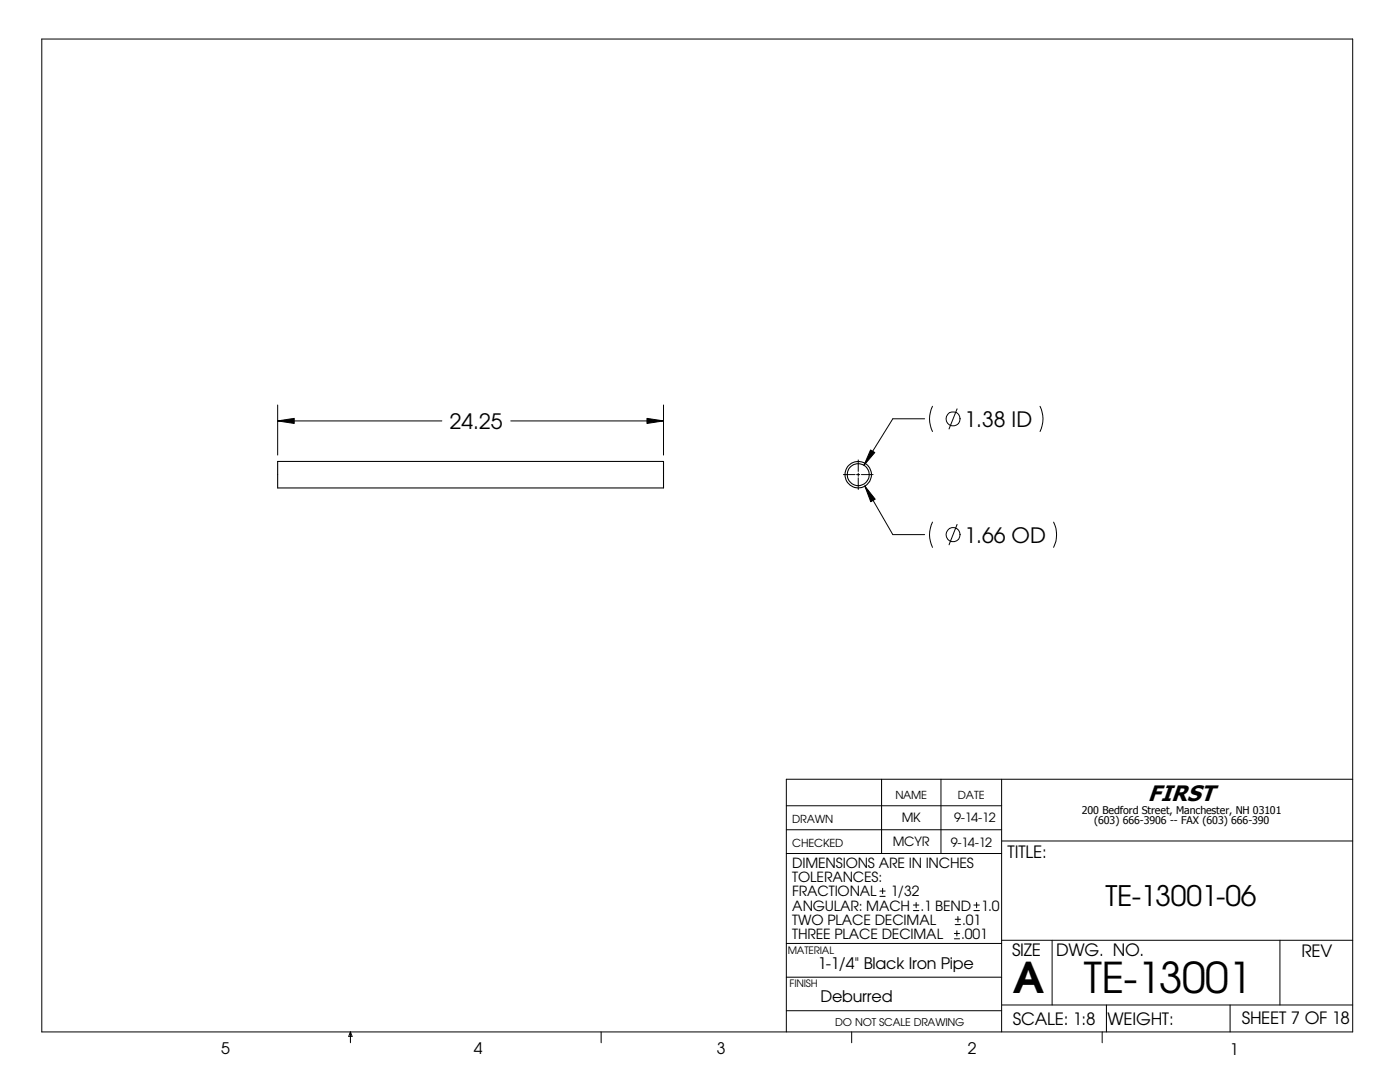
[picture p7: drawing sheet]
<svg xmlns="http://www.w3.org/2000/svg" width="279mm" height="216mm" viewBox="0 0 279 216" stroke-linecap="round" stroke-linejoin="round" font-family="sans-serif">
<g fill="none" stroke="#000" stroke-width=".2">
<path d="M8.3 7.8h261.7v198.1h-261.7zM55.4 84l3.3-.5v1zM55.4 80.8v10M55.4 84h32.8M101.9 84h30.5M129.1 83.5l3.3 .5-3.3 .5zM132.4 80.8v10M168.3 94.7h2.3M170.9 94.7h.7M171.3 91.8v2.3M171.3 94.4v.6M171.3 95.3v2.4"/>
<path d="M171.9 94.7h2.3M172.6 97l2.1 2.6-.9 .5zM172.6 97l5.6 9.7h6.3M173.7 89.8l.9 .5-2.2 2.5zM184.5 83.6h-6.3l-5.8 9.2M186.1 81.1a5.6 5.6 0 0 0 0 5M191 81.6l-1.6 4M207.6 81.1a5.6 5.6 0 0 1 0 5M186.1 104.2a5.6 5.6 0 0 0 0 5M191 104.6l-1.6 4.1M210.3 104.2a5.6 5.6 0 0 1 0 5M175.9 155.5v14.8"/>
<path d="M187.8 155.5v14.8M199.9 155.5v50.4M270 155.5h-113.1v50.4M156.9 160.8h43M156.9 165.6h43M156.9 170.3h43M175.6 178.9h1.1M175.6 177.8h1.1M176.1 177.2v1.1M199.9 167.8h70.1M156.9 195h43M156.9 188.3h43"/>
<path d="M182.3 181.7h1.1M182.3 180.6h1.1M182.8 180.1v1M190.5 187.3h1M190.5 186.3h1M190.6 184.5h1.1M190.6 183.4h1.1M191 185.7v1.1M191.2 182.9v1.1M194.4 181.7h1.1M194.4 180.6h1.1M194.9 180.1v1"/>
<path d="M199.9 187.6h70.1M210 187.6v12.9M255.4 187.6v12.9M69.9 205.9v2.2M69.9 205.9l.4 .9h-.7zM120 205.9v2.2M156.9 201.7h43M170 205.9v2.2M199.9 200.5h70.1M220 205.9v2.2M220.8 200.5v5.4M245.5 200.5v5.4"/>
<circle cx="190.2" cy="83.6" r="1.41"/>
<circle cx="190.2" cy="106.7" r="1.41"/>
</g>
<g fill="none" stroke="#000" stroke-width=".21">
<path d="M55.4 92.1h77v5.3h-77z"/>
<circle cx="171.3" cy="94.7" r="2.19"/>
<circle cx="171.3" cy="94.7" r="2.63"/>
</g>
<path d="M55.4 84l3.3-.5v1zM129.1 83.5l3.3 .5-3.3 .5zM173.7 89.8l.9 .5-2.2 2.5zM172.6 97l2.1 2.6-.9 .5z" fill="#000"/>
<g font-size="8.5">
<text x="202.1" y="198.2">A</text>
<text x="216.3" y="198.1">TE-13001</text>
</g>
<text font-size="5.6" x="220.6" y="180.7">TE-13001-06</text>
<text font-size="4.5" x="229.1" y="159.8">FIRST</text>
<g font-size="4.2">
<text x="89.8" y="85.7">24.25</text>
<text x="192.5" y="85.3">1.38 ID</text>
<text x="192.5" y="108.4">1.66 OD</text>
</g>
<g font-size="3.4">
<text x="201.1" y="171.2">TITLE:</text>
<text x="202" y="190.8">SIZE</text>
<text x="210.8" y="190.8">DWG. NO.</text>
<text x="259.8" y="191">REV</text>
<text x="202.1" y="204.4">SCALE: 1:8</text>
<text x="221" y="204.5">WEIGHT:</text>
<text x="247.8" y="204.4">SHEET 7 OF 18</text>
</g>
<g font-size="3.2">
<text x="163.2" y="193.4">1-1/4&quot; Black Iron Pipe</text>
<text x="163.7" y="199.9">Deburred</text>
<text x="44.2" y="210.4">5</text>
<text x="94.6" y="210.3">4</text>
<text x="143" y="210.4">3</text>
<text x="193.2" y="210.4">2</text>
<text x="245.4" y="210.6">1</text>
</g>
<g font-size="2.8">
<text x="158.1" y="173.2">DIMENSIONS ARE IN INCHES</text>
<text x="158.1" y="176.1">TOLERANCES:</text>
<text x="158.1" y="178.9">FRACTIONAL</text>
<text x="177.8" y="178.9">1/32</text>
<text x="158.1" y="181.7">ANGULAR: MACH</text>
<text x="158.1" y="184.5">TWO PLACE DECIMAL</text>
<text x="183.7" y="181.7">.1 BEND</text>
<text x="192" y="184.5">.01</text>
<text x="195.8" y="181.7">1.0</text>
<text x="158.1" y="187.3">THREE PLACE DECIMAL</text>
<text x="191.9" y="187.3">.001</text>
</g>
<g font-size="2.5">
<text x="180" y="164">MK</text>
<text x="190.4" y="164">9-14-12</text>
<text x="178.2" y="168.8">MCYR</text>
<text x="189.7" y="169">9-14-12</text>
</g>
<g font-size="2.2">
<text x="178.7" y="159.4">NAME</text>
<text x="191.2" y="159.4">DATE</text>
<text x="158.1" y="164.2">DRAWN</text>
<text x="158.1" y="169.1">CHECKED</text>
</g>
<g font-size="2.1">
<text x="215.9" y="162.3">200 Bedford Street, Manchester, NH 03101</text>
<text x="218.4" y="164.5">(603) 666-3906 -- FAX (603) 666-390</text>
<text x="166.7" y="204.8">DO NOT SCALE DRAWING</text>
</g>
<g font-size="2">
<text x="157.2" y="190.3">MATERIAL</text>
<text x="157.6" y="196.9">FINISH</text>
</g>
</svg>
